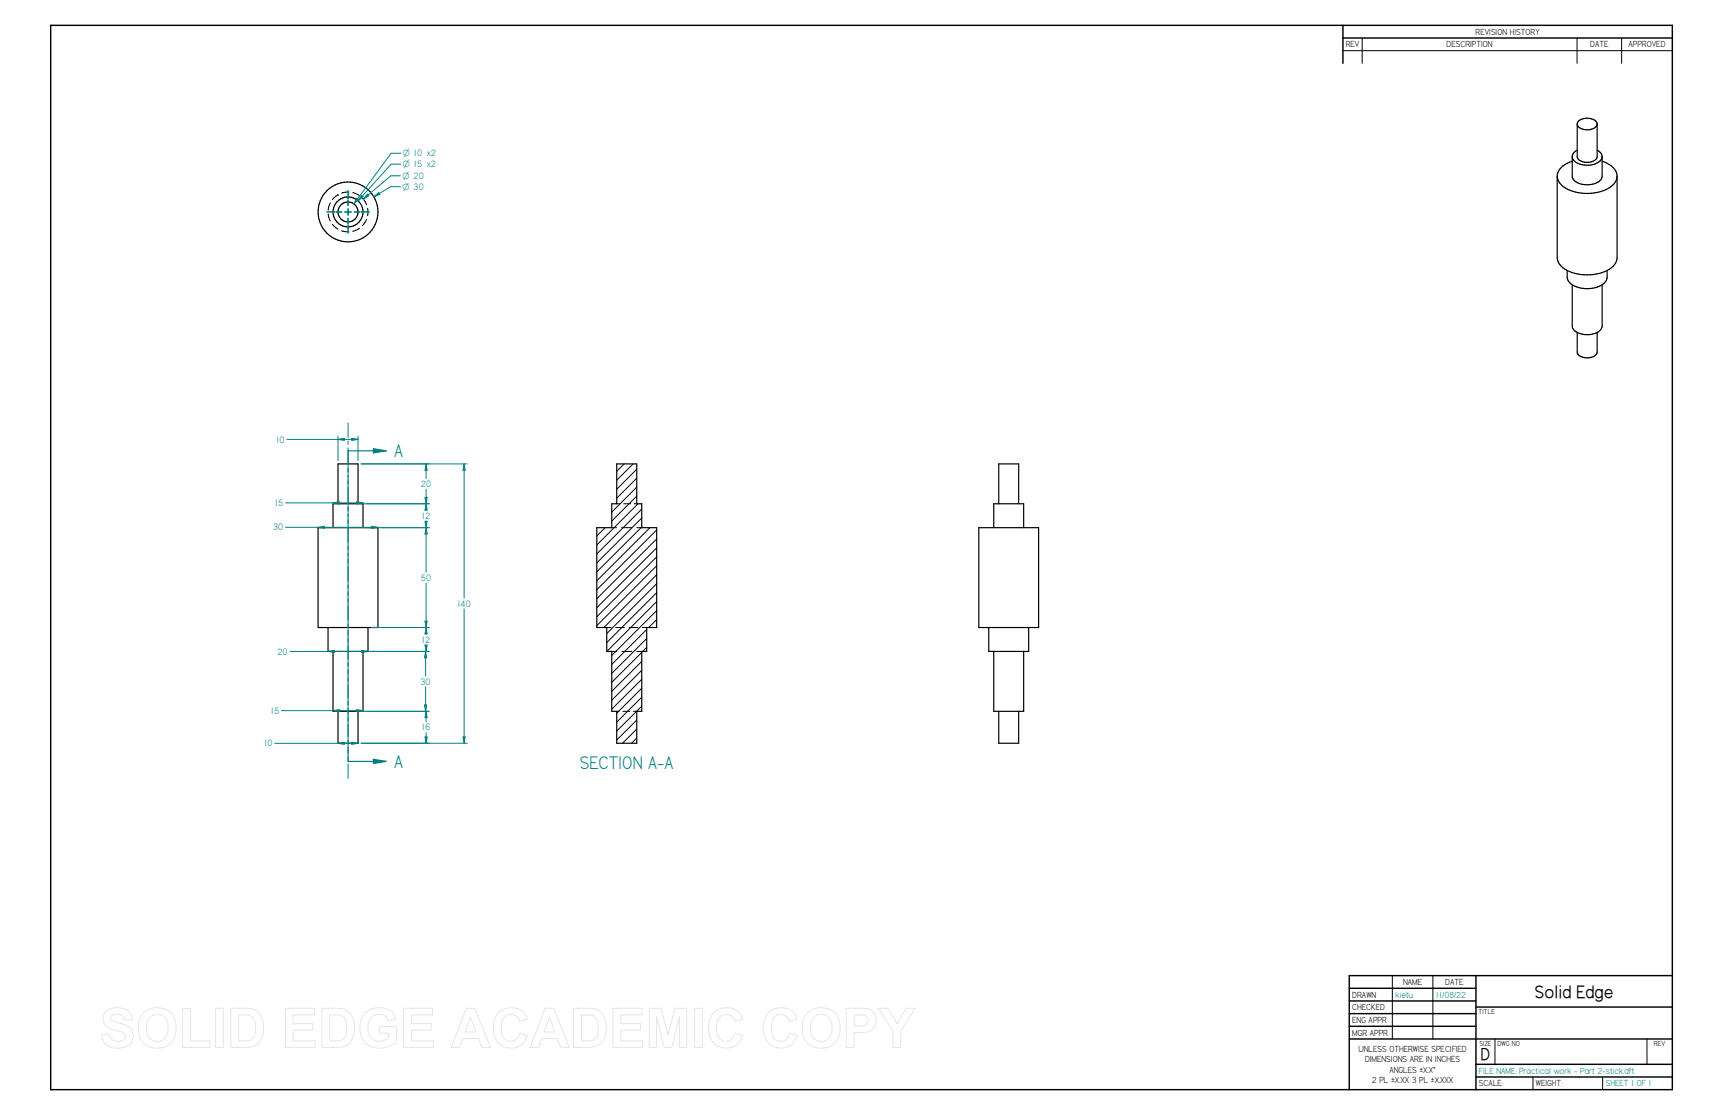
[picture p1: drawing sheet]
<svg xmlns="http://www.w3.org/2000/svg" width="864mm" height="559mm" viewBox="0 0 864 559" stroke-linecap="round" stroke-linejoin="round" font-family="sans-serif">
<g fill="none" stroke="#000" stroke-width=".72">
<path d="M25 13h813v533h-813zM673 13v19M673 19h165M676 495h64M740 489v57M838 489h-162v57M676 502h64M676 508h64M676 514h64M740 505h98M676 521h162M740 533h98"/>
<path d="M740 540h98"/>
</g>
<g fill="none" stroke="#000" stroke-width=".5">
<path d="M683 19v13M790 19v13M813 19v13M673 25h165M169 98h.1M169 98l-2 2M175 96l-4 1M177 97l3 1M182 99l2 4M165 107l1 4M166 102l-1 3M167 112l2 3"/>
<path d="M171 116h4M180 114l-3 2M184 110l-2 3M184 104v4M698 489v32M718 489v32M749 521v12M768 540v6M803 540v6M825 521v12"/>
</g>
<g fill="none" stroke="#000" stroke-width=".59">
<path d="M169 252v-20h10v20M501 252v-20h10v20M159 264h30v50h-30zM167 264v-12h15v12M491 264h30v50h-30zM498 264v-12h15v12M164 314v12h20v-12M496 314v12h20v-12M167 326v30h15v-30M498 326v30h15v-30M179 356v16h-10v-16M511 356v16h-10v-16"/>
<circle cx="174" cy="106" r="5"/>
<circle cx="174" cy="106" r="8"/>
<circle cx="174" cy="106" r="15"/>
</g>
<g fill="none" stroke="#008080" stroke-width=".59">
<path d="M174 235v2M174 238v14M194 226h-20v7M174 254v2M174 258v14M174 274v1M174 277v14M174 293v2M174 297v14M174 313v1M174 316v14M174 332v2"/>
<path d="M174 336v14M174 352v1M174 355v14M174 371v2M174 374v8"/>
</g>
<path d="M187 225l7 1-7 1z" fill="#008080"/>
<path d="M187 225l7 1-7 1zM174 382h20" fill="none" stroke="#008080" stroke-width=".59"/>
<path d="M187 381l7 1-7 1z" fill="#008080"/>
<path d="M187 381l7 1-7 1z" fill="none" stroke="#008080" stroke-width=".59"/>
<g fill="none" stroke="#000" stroke-width=".5">
<path d="M313 232l-4 4M317 232l-8 9M319 235l-10 10M319 240l-10 10M309 252h2M313 252h3M318 252h1M319 244l-12 13M319 249l-12 12M320 252l-21 21M322 255l-23 23M322 260l-23 22"/>
<path d="M303 264l-4 5M307 264h2M312 264h5M319 264h3M322 264l-23 23M326 264l-27 27M329 266l-30 30M329 270l-30 30M329 275l-30 30M329 279l-30 30M329 284l-30 30M329 288l-26 26"/>
<path d="M329 293l-25 25M329 297l-25 25M304 314h2M309 314h4M315 314h5M322 314h2M324 315l-17 18M324 320l-17 17M329 301l-25 25M329 310l-4 4M329 306l-22 23M307 326h2"/>
<path d="M312 326h5M319 326h3M322 327l-15 15M322 331l-15 15M322 336l-15 15M324 324l-2 2M309 356h1M312 356h4M317 356h2M322 340l-15 15M322 345l-13 12M322 349l-13 13"/>
<path d="M322 354l-13 12M319 370l-2 2M319 361l-10 10M319 365l-7 7"/>
</g>
<path d="M309 232h10v20h3v12h7v50h-5v12h-2v30h-3v16h-10v-16h-2v-30h-3v-12h-5v-50h8v-12h2z" fill="none" stroke="#000" stroke-width=".59"/>
<path d="M201 77h-5l-19 25M179 99l1 1-3 2z" fill="none" stroke="#008080" stroke-width=".5"/>
<path d="M179 99l1 1-3 2z" fill="#008080"/>
<path d="M181 98l1 1-3 2zM201 82h-5l-17 19" fill="none" stroke="#008080" stroke-width=".5"/>
<path d="M181 98l1 1-3 2z" fill="#008080"/>
<path d="M184 97l1 1-3 2zM201 88h-5l-14 12" fill="none" stroke="#008080" stroke-width=".5"/>
<path d="M184 97l1 1-3 2z" fill="#008080"/>
<path d="M187 99l3-2zM201 94h-5l-9 5" fill="none" stroke="#008080" stroke-width=".5"/>
<path d="M187 99l3-2z" fill="#008080"/>
<path d="M169 219v12M179 219v12M169 220h4v1z" fill="none" stroke="#008080" stroke-width=".5"/>
<path d="M169 220h4v1z" fill="#008080"/>
<path d="M176 220h3l-3 1z" fill="none" stroke="#008080" stroke-width=".5"/>
<path d="M176 220h3l-3 1z" fill="#008080"/>
<path d="M144 220h35M167 252h3v1z" fill="none" stroke="#008080" stroke-width=".5"/>
<path d="M167 252h3v1z" fill="#008080"/>
<path d="M179 252h3l-3 1z" fill="none" stroke="#008080" stroke-width=".5"/>
<path d="M179 252h3l-3 1z" fill="#008080"/>
<path d="M143 252h39M159 264h4v1z" fill="none" stroke="#008080" stroke-width=".5"/>
<path d="M159 264h4v1z" fill="#008080"/>
<path d="M186 264h3l-3 1z" fill="none" stroke="#008080" stroke-width=".5"/>
<path d="M186 264h3l-3 1z" fill="#008080"/>
<path d="M143 264h46M164 326h4v1z" fill="none" stroke="#008080" stroke-width=".5"/>
<path d="M164 326h4v1z" fill="#008080"/>
<path d="M181 326h3l-3 1z" fill="none" stroke="#008080" stroke-width=".5"/>
<path d="M181 326h3l-3 1z" fill="#008080"/>
<path d="M145 326h39M167 356h3v1z" fill="none" stroke="#008080" stroke-width=".5"/>
<path d="M167 356h3v1z" fill="#008080"/>
<path d="M179 356h3l-3 1z" fill="none" stroke="#008080" stroke-width=".5"/>
<path d="M179 356h3l-3 1z" fill="#008080"/>
<path d="M141 356h41M169 373l4-1v1z" fill="none" stroke="#008080" stroke-width=".5"/>
<path d="M169 373l4-1v1z" fill="#008080"/>
<path d="M176 372l3 1h-3z" fill="none" stroke="#008080" stroke-width=".5"/>
<path d="M176 372l3 1h-3z" fill="#008080"/>
<g fill="none" stroke="#008080" stroke-width=".5">
<path d="M174 96v4M164 106h4M169 106h2M173 106h3M174 105v3M174 100v3M174 109v3M174 113v4M178 106h2M181 106h4M181 232h34M181 252h34"/>
<path d="M213 249h1v3zM138 373h41"/>
</g>
<path d="M213 249h1v3z" fill="#008080"/>
<path d="M214 232v4h-1z" fill="none" stroke="#008080" stroke-width=".5"/>
<path d="M214 232v4h-1z" fill="#008080"/>
<path d="M214 232v8M184 252h31M214 245v7M184 264h31M213 261h1v3z" fill="none" stroke="#008080" stroke-width=".5"/>
<path d="M213 261h1v3z" fill="#008080"/>
<path d="M214 252v4h-1z" fill="none" stroke="#008080" stroke-width=".5"/>
<path d="M214 252v4h-1z" fill="#008080"/>
<path d="M214 252v4M191 264h24M214 261v3M191 314h24M213 311h1v3z" fill="none" stroke="#008080" stroke-width=".5"/>
<path d="M213 311h1v3z" fill="#008080"/>
<path d="M214 264v4h-1z" fill="none" stroke="#008080" stroke-width=".5"/>
<path d="M214 264v4h-1z" fill="#008080"/>
<path d="M214 264v23M214 292v22M186 314h29M186 326h29M213 323h1v3z" fill="none" stroke="#008080" stroke-width=".5"/>
<path d="M213 323h1v3z" fill="#008080"/>
<path d="M214 314v4h-1z" fill="none" stroke="#008080" stroke-width=".5"/>
<path d="M214 314v4h-1z" fill="#008080"/>
<path d="M214 314v4M184 326h31M214 323v3M184 356h31M213 353h1l-1 3z" fill="none" stroke="#008080" stroke-width=".5"/>
<path d="M213 353h1l-1 3z" fill="#008080"/>
<path d="M213 326l1 4h-1z" fill="none" stroke="#008080" stroke-width=".5"/>
<path d="M213 326l1 4h-1z" fill="#008080"/>
<path d="M213 326v13M181 356h34M213 344v12M181 372h34M213 369h1v3z" fill="none" stroke="#008080" stroke-width=".5"/>
<path d="M213 369h1v3z" fill="#008080"/>
<path d="M214 356v4h-1z" fill="none" stroke="#008080" stroke-width=".5"/>
<path d="M214 356v4h-1z" fill="#008080"/>
<path d="M181 232h53M214 356v6M181 372h53M214 367v5M232 369h1v3z" fill="none" stroke="#008080" stroke-width=".5"/>
<path d="M232 369h1v3z" fill="#008080"/>
<path d="M233 232v4h-1z" fill="none" stroke="#008080" stroke-width=".5"/>
<path d="M233 232v4h-1z" fill="#008080"/>
<g fill="none" stroke="#008080" stroke-width=".5">
<path d="M174 212v7M174 221v2M174 224v15M233 232v68M174 241v1M174 244v15M174 261v1M174 264v15M174 280v2M174 284v14M174 300v2M174 304v14"/>
<path d="M174 320v2M233 305v67M174 323v15M174 340v1M174 343v15M174 360v1M174 363v15M174 379v2M174 383v7"/>
</g>
<g fill="none" stroke="#000" stroke-width=".59">
<path d="M788 78a8 8 0 0 0 11 4l3-1 1-2M791 62a6 6 0 0 0 10 0M791 62v16a6 6 0 0 0 10 0v-16M791 75l-2 2-1 1M801 62a6 6 0 0 0-10 0M801 75l1 2 1 1v10a8 8 0 0 1-10 4 5 5 0 0 1-5-4v-10M780 88v41a8 8 0 0 0 5 7M788 81a9 9 0 0 0-8 7M803 81a9 9 0 0 1 7 8 15 15 0 0 1-15 8 14 14 0 0 1-14-8l-1-1M811 88v41a8 8 0 0 1-5 7M785 136v3a9 9 0 0 0 11 6 9 9 0 0 0 10-6v-3M806 136a24 24 0 0 1-21 0"/>
<path d="M803 143v20a8 8 0 0 1-11 4l-3-1-1-2v-21M801 167v9a6 6 0 0 1-10 0v-9"/>
</g>
<g fill="none" stroke="#e6e6e6" stroke-width=".5">
<path d="M53 507a9 9 0 0 1 13 2v2h-4a4 4 0 0 0-3-3 4 4 0 0 0-4 2 4 4 0 0 0 5 3 7 7 0 0 1 7 7 9 9 0 0 1-15 3l-1-4 4-1a4 4 0 0 0 3 4 4 4 0 0 0 5-3l-2-2a13 13 0 0 1-9-5v-3zM72 508a10 10 0 0 1 12-1 10 10 0 0 1 4 11 10 10 0 0 1-12 7 10 10 0 0 1-6-13zM75 510a6 6 0 0 1 7-1 6 6 0 0 1 2 7 5 5 0 0 1-6 6 5 5 0 0 1-5-7l1-3zM92 506h3v16h10v3h-13zM108 505h4v20h-4zM116 505h7a9 9 0 0 1 9 11 8 8 0 0 1-9 9h-7zM120 509h1a5 5 0 0 1 7 6 5 5 0 0 1-4 7h-4zM143 505h15v4h-11v4h10v3h-10v6h11v3h-15zM161 505h7a9 9 0 0 1 10 11 8 8 0 0 1-9 9h-8zM165 509h2a5 5 0 0 1 7 6 5 5 0 0 1-5 7h-4zM183 508a10 10 0 0 1 15 1v2l-4 1a5 5 0 0 0-7-3 5 5 0 0 0-3 7 6 6 0 0 0 4 6 6 6 0 0 0 7-2v-2h-5v-4h9v8a11 11 0 0 1-12 3 11 11 0 0 1-7-10l1-4zM202 505h15v4h-11v4h10v3h-10v6h11v3h-15z"/>
<path d="M234 505h4l8 20h-4l-2-5h-8l-2 5h-4zM236 510l3 7h-6zM250 508a9 9 0 0 1 14 3l-4 1a5 5 0 0 0-5-3 5 5 0 0 0-4 5 6 6 0 0 0 6 8l2-2 1-2 4 1a9 9 0 0 1-10 6 9 9 0 0 1-7-11 10 10 0 0 1 3-6zM273 505h4l8 20h-4l-2-5h-8l-1 5h-4zM275 510l3 7h-5zM287 505h8a9 9 0 0 1 9 11 8 8 0 0 1-9 9h-8zM291 509h2a5 5 0 0 1 7 6 5 5 0 0 1-4 7h-5zM307 505h15v4h-11v4h10v3h-10v6h11v3h-15zM325 505h6l4 14 3-14h6v20h-3v-16l-4 16h-4l-4-16v16h-4zM348 505h4v20h-4zM358 508a9 9 0 0 1 14 3l-4 1a5 5 0 0 0-5-3 5 5 0 0 0-4 5 6 6 0 0 0 6 8l2-2 1-2 4 1a9 9 0 0 1-11 6 9 9 0 0 1-6-11 10 10 0 0 1 3-6zM385 508a9 9 0 0 1 15 3l-4 1a5 5 0 0 0-6-3 5 5 0 0 0-3 5 6 6 0 0 0 5 8l2-2 2-2 4 1a9 9 0 0 1-11 6 9 9 0 0 1-6-11 10 10 0 0 1 2-6z"/>
<path d="M405 508a10 10 0 0 1 12-1 10 10 0 0 1 4 11 10 10 0 0 1-13 7 10 10 0 0 1-6-13zM408 510a6 6 0 0 1 7-1 6 6 0 0 1 2 7 5 5 0 0 1-6 6 5 5 0 0 1-5-7l1-3zM424 505h6a7 7 0 0 1 9 4 7 7 0 0 1-8 9h-3v7h-4zM428 509h2a4 4 0 0 1 5 3l-2 2h-5zM440 505h5l5 8 4-8h5l-8 12v8h-3v-8z"/>
</g>
<g font-size="10.4" fill="#008080">
<text x="198" y="229">A</text>
<text x="198" y="385">A</text>
<text x="291" y="385">SECTION A-A</text>
</g>
<text font-size="10" x="769" y="500">Solid Edge</text>
<text font-size="9.7" x="742" y="531">D</text>
<g font-size="5.2" fill="#008080">
<text x="138" y="222">10</text>
<text x="211" y="244">20</text>
<text x="138" y="254">15</text>
<text x="211" y="260">12</text>
<text x="137" y="266">30</text>
<text x="211" y="291">50</text>
<text x="229" y="304">140</text>
<text x="211" y="322">12</text>
<text x="139" y="328">20</text>
<text x="211" y="343">30</text>
<text x="136" y="358">15</text>
<text x="211" y="366">16</text>
<text x="132" y="374">10</text>
</g>
<g font-size="5">
<text x="740" y="17">REVISION HISTORY</text>
<text x="674" y="24">REV</text>
<text x="725" y="24">DESCRIPTION</text>
<text x="797" y="24">DATE</text>
<text x="816" y="24">APPROVED</text>
<text x="703" y="494">NAME</text>
<text x="724" y="494">DATE</text>
<text x="678" y="500">DRAWN</text>
<text x="678" y="506">CHECKED</text>
<text x="678" y="513">ENG APPR</text>
<text x="678" y="519">MGR APPR</text>
<text x="681" y="527">UNLESS OTHERWISE SPECIFIED</text>
<text x="684" y="532">DIMENSIONS ARE IN INCHES</text>
<text x="696" y="538">ANGLES ±X.X°</text>
<text x="688" y="543">2 PL ±X.XX 3 PL ±X.XXX</text>
<text x="741" y="544">SCALE:</text>
<text x="770" y="544">WEIGHT:</text>
</g>
<g font-size="5" fill="#008080">
<text x="699" y="500">kietu</text>
<text x="720" y="500">11/08/22</text>
<text x="741" y="538">FILE NAME: Practical work - Part 2-stick.dft</text>
<text x="805" y="544">SHEET 1 OF 1</text>
</g>
<g font-size="4.9" fill="#008080">
<text x="202" y="78">O 10 x2</text>
<text x="202" y="84">O 15 x2</text>
<text x="202" y="90">O 20</text>
<text x="202" y="95">O 30</text>
</g>
<g font-size="4.1">
<text x="741" y="508">TITLE</text>
<text x="742" y="524">SIZE</text>
<text x="751" y="524">DWG NO</text>
<text x="829" y="524">REV</text>
</g>
</svg>
